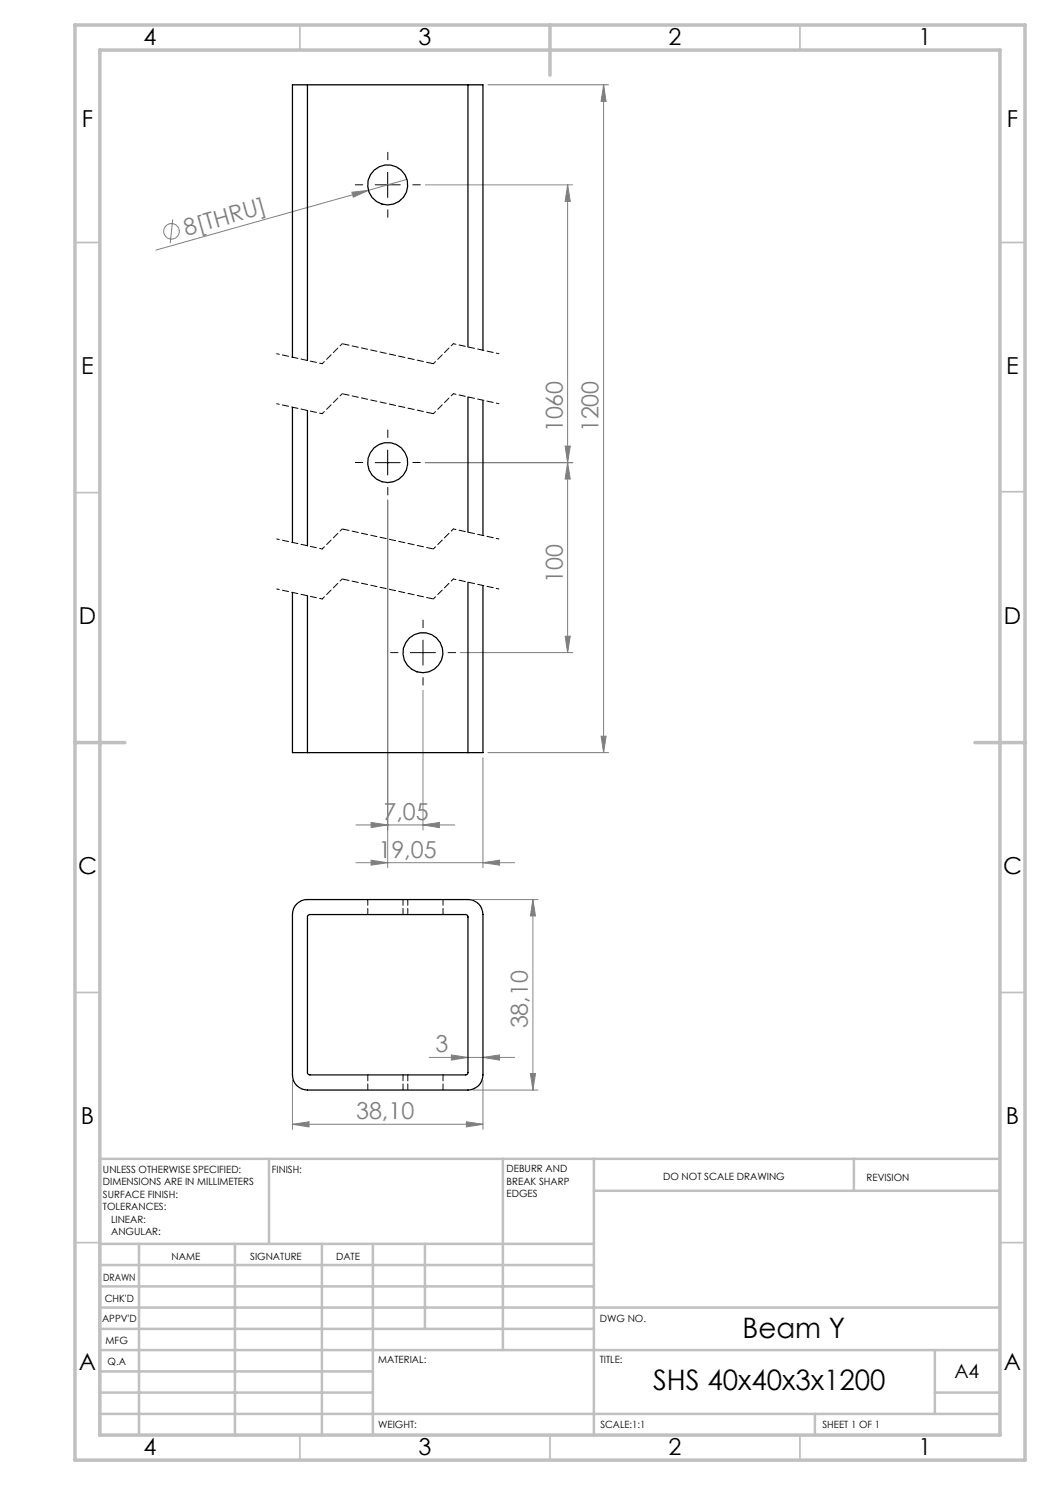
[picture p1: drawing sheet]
<svg xmlns="http://www.w3.org/2000/svg" width="210mm" height="297mm" viewBox="0 0 210 297" stroke-linecap="round" stroke-linejoin="round" font-family="sans-serif">
<g fill="none" stroke="#808080" stroke-width=".2">
<path d="M97.6 17h24.1M120.7 17v133.5M120.7 17l.5 3.3h-1zM70.4 38.4l3.3-.3-3 1.3zM73.7 38.1l-42.5 11.9M81.4 35.9l-7.7 2.2M85.1 37h29.4M113.5 37l.6 3.3h-1.1zM113.5 37v93.5M34.5 43.9l-.5 4.7M85.1 92.5h29.4M113 89.2h1.1l-.6 3.3z"/>
<path d="M113.5 92.5l.6 3.3h-1.1zM77.5 100v73.5M84.6 138v28M92.1 130.5h22.4M113 127.2h1.1l-.6 3.3zM96.6 151.5v22M97.6 150.5h24.1M120.2 147.2h1l-.5 3.3zM71.2 165h19.7M71.2 172.5h31.7M74.2 164.5l3.3 .5-3.3 .5zM74.2 172l3.3 .5-3.3 .5z"/>
<path d="M84.6 165l3.3-.5v1zM94.6 179.9h13M96.6 172.5l3.3-.5v1zM106.6 179.9l.5 3.3h-1zM106.6 179.9v38.1M58.5 216v9.9M85.8 211.5h17.1M90.3 211l3.3 .5-3.3 .5zM94.6 218h13M96.6 211.5l3.3-.5v1zM96.6 216v9.9M106.1 214.7h1l-.5 3.3z"/>
<path d="M58.5 224.9l3.3-.5v1zM58.5 224.9h38.1M93.3 224.4l3.3 .5-3.3 .5z"/>
<circle cx="34.3" cy="46.3" r="1.55"/>
</g>
<path d="M72.6 37h-1.5M77.6 32v-1.5M82.6 37h1.5M77.6 42v1.5M72.6 92.5h-1.5M77.6 87.5v-1.5M77.6 97.5v1.5M82.6 92.5h1.5M79.6 130.5h-1.5M84.6 125.5v-1.5M84.6 135.5v1.5M89.6 130.5h1.5" fill="none" stroke="#000" stroke-width=".2" stroke-dasharray="15.2 1.3 1.3 1.3"/>
<path d="M75 37h5M77.5 34.5v5M75 92.5h5M77.5 90v5M82.1 130.5h5M84.6 128v5" fill="none" stroke="#000" stroke-width=".2"/>
<g fill="none" stroke="#000" stroke-width=".2" stroke-dasharray="1.3 .6" stroke-dashoffset=".7">
<path d="M64.4 72.7l-9.1-2M68.4 78.7l-4 4M68.4 68.7l-4 4M90.7 78.7l-4 4M90.7 68.7l-4 4M99.8 70.7l-9.1-2M64.4 82.7l-9.1-2M99.8 80.7l-9.1-2M64.4 119.8l-9.1-2M64.4 109.8l-9.1-2M68.4 115.8l-4 4M68.4 105.8l-4 4"/>
<path d="M90.7 115.8l-4 4M90.7 105.8l-4 4M99.8 117.8l-9.1-2M99.8 107.8l-9.1-2"/>
</g>
<path d="M86.7 72.7l-18.3-4M86.7 82.7l-18.3-4M86.7 119.8l-18.3-4M86.7 109.8l-18.3-4" fill="none" stroke="#000" stroke-width=".2" stroke-dasharray="1.3 .6" stroke-dashoffset="-.1"/>
<g fill="none" stroke="#c0c0c0" stroke-width=".35">
<path d="M60 5v5M160 5v5M15 48.5h5M200 48.5h5M15 98.5h5M200 98.4h5M15 198.5h5M200 198.5h5M15 248.5h5M200 248.5h5M60 287v5M110 287v5"/>
<path d="M160 287v5"/>
</g>
<g fill="none" stroke="#c0c0c0" stroke-width=".5">
<path d="M53.8 231.8v17M100.6 231.8v38.2M118.8 231.8v55.2M118.8 238.2h81.2M170.8 231.8v6.4M200 231.8h-180v55.2M20 248.8h98.8M20 257.3h98.8M20 253h98.8M27.8 248.8v38.2M47 248.8v38.2M64.4 248.8v38.2"/>
<path d="M74.6 248.8v38.2M85 248.8v17M20 265.8h98.8M20 261.5h180M20 278.5h54.6M20 274.3h54.6M20 270h180M187 278.5h13M187 270v12.8M20 282.8h180M163 282.8v4.2"/>
</g>
<path d="M15 5h190v287h-190zM20 10h180v277h-180zM110 5v10M15 148.5h10M195 148.5h10" fill="none" stroke="#c0c0c0" stroke-width=".7"/>
<g fill="#808080">
<path d="M70.4 38.4l3.3-.3-3 1.3z"/>
<path d="M74.2 164.5l3.3 .5-3.3 .5zM84.6 165l3.3-.5v1zM74.2 172l3.3 .5-3.3 .5zM96.6 172.5l3.3-.5v1z"/>
<path d="M113 89.2h1.1l-.6 3.3zM113.5 37l.6 3.3h-1.1zM113 127.2h1.1l-.6 3.3zM113.5 92.5l.6 3.3h-1.1zM106.1 214.7h1l-.5 3.3zM106.6 179.9l.5 3.3h-1z"/>
<path d="M120.7 17l.5 3.3h-1zM120.2 147.2h1l-.5 3.3z"/>
<path d="M90.3 211l3.3 .5-3.3 .5zM96.6 211.5l3.3-.5v1zM58.5 224.9l3.3-.5v1zM93.3 224.4l3.3 .5-3.3 .5z"/>
</g>
<g fill="none" stroke="#000" stroke-width=".25">
<path d="M61.5 17h-3v54.5M61.5 17v55.1M61.5 17h32.1M93.6 17h3v53.1M93.6 17v52.4M93.6 79.4v27.1M58.5 81.5v27M61.5 82.1v27.1M96.6 80.1v27M58.5 118.5v32h3M61.5 119.2v31.3M93.6 116.4v34.1"/>
<path d="M96.6 117.1v33.4h-3M61.5 150.5h32.1M59.4 180.8a2.87 2.87 0 0 1 2.1-.9h32.1a2.95 2.95 0 0 1 3 3v32.1a3 3 0 0 1-3 3h-32.1a3 3 0 0 1-3-3v-32.1a2.88 2.88 0 0 1 .9-2.1zM61.7 183l31.5-.1 .3 .2 .1 31.5-.2 .3-31.5 .1-.3-.2-.1-31.5z"/>
<circle cx="77.5" cy="37" r="4"/>
<circle cx="77.5" cy="92.5" r="4"/>
<circle cx="84.6" cy="130.5" r="4"/>
</g>
<path d="M73.6 179.9v3M80.6 179.9v3M81.6 182.9v-3M88.6 182.9v-3M73.6 215v3M80.6 215v3M81.6 218v-3M88.6 218v-3" fill="none" stroke="#000" stroke-width=".2" stroke-dasharray="1.3 .6" stroke-dashoffset=".1"/>
<g font-size="5.6">
<text x="148.5" y="267.5">Beam Y</text>
<text x="130.6" y="277.9">SHS 40x40x3x1200</text>
</g>
<g font-size="4.7">
<text x="28.7" y="9">4</text>
<text x="83.7" y="9">3</text>
<text x="133.7" y="9">2</text>
<text x="183.7" y="9">1</text>
<text x="16.4" y="25.5">F</text>
<text x="201.4" y="25.5">F</text>
<text x="16.2" y="74.7">E</text>
<text x="201.2" y="74.7">E</text>
<text x="15.8" y="124.7">D</text>
<text x="200.8" y="124.7">D</text>
<text x="15.6" y="174.7">C</text>
<text x="200.6" y="174.7">C</text>
<text x="16.2" y="224.7">B</text>
<text x="201.2" y="224.7">B</text>
<text x="15.8" y="274">A</text>
<text x="200.8" y="274">A</text>
<text x="28.7" y="291">4</text>
<text x="83.7" y="291">3</text>
<text x="133.7" y="291">2</text>
<text x="183.7" y="291">1</text>
</g>
<g font-size="4.7" fill="#808080">
<text x="37.3" y="47.2" transform="rotate(-16 37.3 47.2)">8[THRU]</text>
<text x="112.5" y="86.5" transform="rotate(-90 112.5 86.5)">1060</text>
<text x="119.7" y="86.5" transform="rotate(-90 119.7 86.5)">1200</text>
<text x="112.5" y="116.5" transform="rotate(-90 112.5 116.5)">100</text>
<text x="76.7" y="164">7,05</text>
<text x="75.7" y="171.5">19,05</text>
<text x="105.6" y="205.7" transform="rotate(-90 105.6 205.7)">38,10</text>
<text x="87.1" y="210.5">3</text>
<text x="71.2" y="223.8">38,10</text>
</g>
<text font-size="3.9" x="190.9" y="275.5">A4</text>
<g font-size="2">
<text x="20.6" y="234.6">UNLESS OTHERWISE SPECIFIED:</text>
<text x="20.6" y="237.1">DIMENSIONS ARE IN MILLIMETERS</text>
<text x="20.6" y="239.6">SURFACE FINISH:</text>
<text x="54.4" y="234.6">FINISH:</text>
<text x="101.3" y="234.5">DEBURR AND</text>
<text x="101.3" y="237">BREAK SHARP</text>
<text x="101.3" y="239.5">EDGES</text>
<text x="132.6" y="236">DO NOT SCALE DRAWING</text>
<text x="173.3" y="236.2">REVISION</text>
<text x="20.6" y="242.1">TOLERANCES:</text>
<text x="22.2" y="244.6">LINEAR:</text>
<text x="22.2" y="247.1">ANGULAR:</text>
<text x="34.3" y="252">NAME</text>
<text x="50" y="251.9">SIGNATURE</text>
<text x="67.2" y="251.9">DATE</text>
<text x="20.6" y="256.1">DRAWN</text>
<text x="20.9" y="260.3">CHK'D</text>
<text x="20.4" y="264.4">APPV'D</text>
<text x="21.1" y="268.8">MFG</text>
<text x="120" y="264.4">DWG NO.</text>
<text x="21.5" y="273">Q.A</text>
<text x="75.6" y="272.5">MATERIAL:</text>
<text x="120" y="272.5">TITLE:</text>
<text x="75.6" y="285.5">WEIGHT:</text>
<text x="120.1" y="285.6">SCALE:1:1</text>
<text x="164.5" y="285.6">SHEET 1 OF 1</text>
</g>
</svg>
